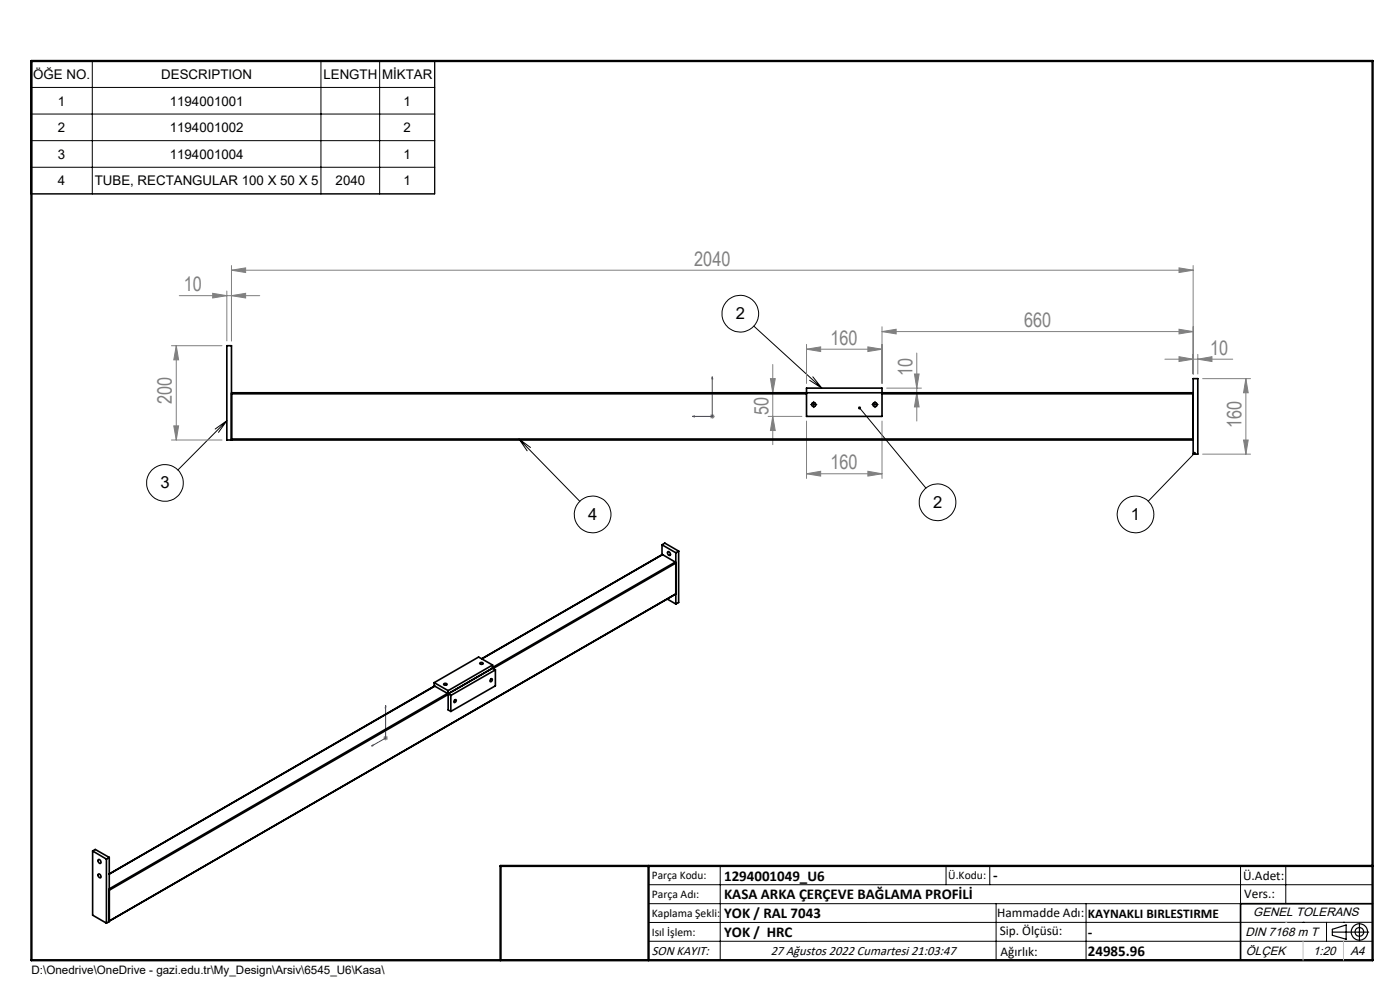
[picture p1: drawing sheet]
<svg xmlns="http://www.w3.org/2000/svg" width="297mm" height="210mm" viewBox="0 0 297 210" stroke-linecap="round" stroke-linejoin="round" font-family="sans-serif">
<g fill="none" stroke="#000" stroke-width=".21">
<path d="M6.5 12.9h85.7v28.2h-85.7zM6.5 18.5h85.7M19.6 12.9v28.2M68.1 12.9v28.2M80.5 12.9v28.2M6.5 24.2h85.7M6.5 29.8h85.7M6.5 35.5h85.7M159.9 69.2l14.4 13.1M172.4 79.9l1.9 2.4M48.1 89.2l-10.4 10.5M48.1 89.2l-1.7 2.5"/>
<path d="M48.1 89.2l-2.5 1.8M110.1 93.1l12.9 13.3M110.1 93.1l2.4 1.8M110.1 93.1l1.7 2.5M171.8 80.7l2.5 1.6M172.1 86a.51 .51 0 0 1 .5-.7 .51 .51 0 0 1 .5 .6 .51 .51 0 0 1-.6 .4M172.4 85.8h.5M172.6 85.6v.5M182.4 86.5l14 17M185.1 86a.5 .5 0 0 1 .5-.7 .5 .5 0 0 1 .5 .6 .5 .5 0 0 1-.6 .4M185.3 85.8h.6M185.6 85.6v.5"/>
<path d="M253.4 96.2l-9.8 10.1M137.6 187.7h153.6M137.6 191.7h153.6M137.6 199.7h153.6M152.8 183.7v20M200.7 183.7v4M210 183.7v4M211.3 191.7v12M230.4 191.7v12M263.2 183.7v20M272.8 183.7v8M276.4 195.6h.1"/>
<path d="M281.4 195.6v4.1M285 195.6h.1M291.2 195.6l-153.6 .1"/>
<circle cx="157" cy="66.5" r="3.9"/>
<circle cx="35" cy="102.4" r="3.9"/>
<circle cx="125.7" cy="109.1" r="3.9"/>
<circle cx="198.9" cy="106.5" r="3.9"/>
<circle cx="240.9" cy="109.1" r="3.9"/>
</g>
<g fill="none" stroke="#000" stroke-width=".25">
<path d="M282.6 197.7h7.8M282.6 197.1l3-.9v3l-3-.8zM288.4 195.8v3.8M106.2 203.7h185"/>
<circle cx="288.4" cy="197.7" r="1.74"/>
<circle cx="288.4" cy="197.7" r=".93"/>
</g>
<path d="M151.1 79.9v8.4h-4.2M151.1 79.9l.1 .5h-.2zM146.9 88.3l.4-.1v.2zM78.8 158.2l.3-.2v.2zM81.8 149.7v6.9l-3 1.6M81.8 149.7l.1 .3-.2 .1z" fill="none" stroke="#00f" stroke-width=".21"/>
<g fill="none" stroke="#808080" stroke-width=".21">
<path d="M49.1 57.3l3-.5v1zM49.1 56.3v16M49.1 57.3h204M250.1 56.8l3 .5-3 .5zM253.1 56.3v23M36.4 73.3h10.7M37.4 73.3l.5 3h-1zM37.4 73.3v20M38 62.7h17.1M45.1 62.2l3 .5-3 .5zM48.1 61.7v10.6M49.1 62.7l3-.5v1z"/>
<path d="M163.9 77.3v17M171.1 74.1l3-.5v1zM171.1 73.1v8.2M171.1 74.1h16M184.1 73.6l3 .5-3 .5zM187.1 70.3l3-.5v1zM187.1 69.3v12M187.1 70.3h66M194 79.3h1l-.5 3zM194.5 74.9v14.4M247.1 76.2h14.4M250.1 75.7l3 .5-3 .5z"/>
<path d="M250.1 69.8l3 .5-3 .5zM254.1 76.2l3-.5v1zM254.1 75.2v4.1M36.4 93.3h10.7M36.9 90.3h1l-.5 3zM150.6 88.3h1M150.7 88l.8 .7M151.1 87.8v1M151.5 88l-.8 .7M162.9 88.3h7.2M162.9 83.3h7.2M163.4 80.3h1.1l-.6 3z"/>
<path d="M163.9 88.3l.6 3h-1.1zM171.1 89.3v12.2M184.1 100l3 .5-3 .5zM187.1 89.3v12.2M188.1 83.3h7.4M188.1 82.3h7.4M194.5 83.3l.5 3h-1zM255.1 96.3h10.2M255.1 80.3h10.2M263.8 93.3h1l-.5 3zM264.3 80.3l.5 3h-1zM264.3 80.3v16"/>
<path d="M171.1 100.5l3-.5v1zM171.1 100.5h16M81.3 156.6h1M81.5 156.2l.7 .7M81.8 156v1M82.2 156.2l-.7 .7"/>
</g>
<path d="M172.1 85.8h-.1M172.6 85.3v-.2M172.6 86.3v.2M173.1 85.8h.2M185.1 85.8h-.1M185.6 85.3v-.2M185.6 86.3v.2M186.1 85.8h.2" fill="none" stroke="#000" stroke-width=".21" stroke-dasharray="15.2 1.3 1.3 1.3"/>
<path d="M291.2 191.7h-28v12" fill="none" stroke="#000" stroke-width=".35"/>
<path d="M6.7 12.9h284.5v190.8h-284.5zM137.6 183.7v20M291.2 183.7h-185v20" fill="none" stroke="#000" stroke-width=".5"/>
<path d="M276.4 199.7v4M285 199.7v4" fill="none" stroke="#c0c0c0" stroke-width=".21"/>
<path d="M272.8 195.6h.1" fill="none" stroke="#c0c0c0" stroke-width=".25"/>
<path d="M182.1 86.3a.33 .33 0 0 0 .1 .5 .33 .33 0 0 0 .4-.2 .33 .33 0 0 0-.4-.4l.2 .3zM253.2 95.9a.35 .35 0 0 0-.1 .5 .35 .35 0 0 0 .5 0 .35 .35 0 0 0 0-.5l-.2 .3 .2-.3z" fill="#000"/>
<g fill="#00f">
<path d="M146.9 88.3l.4 .1v-.2zM151.1 79.9l-.1 .5h.2z"/>
<path d="M78.8 158.2h.3v-.2zM81.8 149.7l-.1 .4 .2-.1z"/>
</g>
<g fill="#808080">
<path d="M49.1 57.3l3-.5v1zM250.1 56.8l3 .5-3 .5zM45.1 62.2l3 .5-3 .5zM49.1 62.7l3-.5v1zM250.1 75.7l3 .5-3 .5zM254.1 76.2l3-.5v1zM187.1 70.3l3-.5v1zM250.1 69.8l3 .5-3 .5zM171.1 74.1l3-.5v1zM184.1 73.6l3 .5-3 .5z"/>
<path d="M184.1 100l3 .5-3 .5zM171.1 100.5l3-.5v1z"/>
<path d="M263.8 93.3h1l-.5 3zM264.3 80.3l.5 3h-1zM36.9 90.3h1l-.5 3zM37.4 73.3l.5 3h-1z"/>
<path d="M163.4 80.3h1.1l-.6 3zM163.9 88.3l.6 3h-1.1z"/>
<path d="M194 79.3h1l-.5 3zM194.5 83.3l.5 3h-1z"/>
</g>
<g fill="none" stroke="#000" stroke-width=".35">
<path d="M49.1 93.3v-20h-1v20h205M49.1 93.1h204M49.1 83.3h204M49.1 83.5h122M171.1 82.3h16v6h-16zM187.1 83.5h66M253.1 80.3h1v16h-1zM140.4 115.6v2.1M140.4 115.6l3 1.7M140.4 115.6l.6-.4 3 1.7M140.5 117.6l-38.3 22.1M140.5 117.6l2.8 1.6"/>
<path d="M140.5 117.6l-38.3 22.2M141.7 117l.4 .2a.31 .31 0 0 1 .2 .4 .31 .31 0 0 1-.5 .1l-.2-.5zM143.3 119.2l.1 .2-38.8 22.4M143.3 119.2l-38.8 22.4M143.4 117.3v10.8M144 116.9v10.9l-.6 .3M144 116.9l-.6 .4M141.5 127.1l1.9 1M92.1 144.8v.7l3 1.7M92.1 144.8l3 1.7M92.2 145.5l-69 39.9M92.3 145.5l-69.1 39.9"/>
<path d="M94.2 145l.2-.1a.25 .25 0 0 1 .3 .1 .25 .25 0 0 1 0 .3 .29 .29 0 0 1-.4 .1 .29 .29 0 0 1-.1-.4zM94.9 147.1l-71.7 41.5M95.1 146.5v4.1l.5 .3M95.1 147.2l.5 .3M95.1 147.3l-71.9 41.5M95.6 147.5v3.4M96.4 148.5l.3-.1 .1 .3a.27 .27 0 0 1-.2 .3 .27 .27 0 0 1-.3-.1zM101.8 140.6l.2-.1a.24 .24 0 0 1 .4 0 .24 .24 0 0 1 0 .4h-.1a.3 .3 0 0 1-.3 0 .3 .3 0 0 1-.2-.3zM104.1 144.1l.1-.1a.22 .22 0 0 1 .3 .1 .22 .22 0 0 1-.1 .3 .22 .22 0 0 1-.4 .2 .21 .21 0 0 1 0-.4zM104.5 141.1l-3-1.7-9.4 5.4M104.5 141.1l-9.4 5.4M104.5 141.1v.6"/>
<path d="M104.5 141.7l-9.4 5.5M104.5 141.7l.6 .4M105.1 142.1l-9.5 5.4M105.1 142.1v3.4l-9.5 5.4M19.6 180.5l3 1.7M19.6 180.5l.6-.3 3 1.7M19.6 180.5v13.6l3 1.7M20.8 182.4a.44 .44 0 0 1 .5 .2 .44 .44 0 0 1-.1 .6l-.4-.4zM20.8 185.4a.42 .42 0 0 1 .5 .2 .42 .42 0 0 1-.1 .6l-.4-.4zM22.6 182.2v13.6M23.2 195.4l120.2-69.4zM23.2 181.9v13.6l-.6 .3"/>
<path d="M23.2 181.9l-.6 .3"/>
<circle cx="172.6" cy="85.8" r=".42"/>
<circle cx="185.6" cy="85.8" r=".43"/>
</g>
<g font-size="4.2" fill="#808080">
<text x="147.3" y="56.4">2040</text>
<text x="39" y="61.8">10</text>
<text x="217.2" y="69.4">660</text>
<text x="176.2" y="73.1">160</text>
<text x="256.7" y="75.2">10</text>
<text x="193.6" y="79.7" transform="rotate(-90 193.6 79.7)">10</text>
<text x="36.5" y="85.7" transform="rotate(-90 36.5 85.7)">200</text>
<text x="163" y="88" transform="rotate(-90 163 88)">50</text>
<text x="263.4" y="90.9" transform="rotate(-90 263.4 90.9)">160</text>
<text x="176.2" y="99.5">160</text>
</g>
<g font-size="3.5">
<text x="156.1" y="67.7">2</text>
<text x="34" y="103.6">3</text>
<text x="197.9" y="107.7">2</text>
<text x="124.8" y="110.2">4</text>
<text x="239.9" y="110.2">1</text>
</g>
<g font-size="3.2">
<text x="153.6" y="186.8">1294001049_U6</text>
<text x="153.6" y="190.8">KASA ARKA ÇERÇEVE BAĞLAMA PROFİLİ</text>
<text x="210.7" y="186.6">-</text>
<text x="153.6" y="194.8">YOK / RAL 7043</text>
<text x="153.6" y="198.8">YOK / HRC</text>
<text x="230.8" y="198.7">-</text>
<text x="230.8" y="202.8">24985.96</text>
</g>
<g font-size="2.8">
<text x="7" y="16.8">ÖĞE NO.</text>
<text x="34.2" y="16.8">DESCRIPTION</text>
<text x="68.6" y="16.8">LENGTH</text>
<text x="81.1" y="16.8">MİKTAR</text>
<text x="12.3" y="22.4">1</text>
<text x="36" y="22.4">1194001001</text>
<text x="85.6" y="22.4">1</text>
<text x="12.3" y="28.1">2</text>
<text x="36" y="28.1">1194001002</text>
<text x="85.6" y="28.1">2</text>
<text x="12.3" y="33.7">3</text>
<text x="36" y="33.7">1194001004</text>
<text x="85.6" y="33.7">1</text>
<text x="12.3" y="39.3">4</text>
<text x="20.1" y="39.3">TUBE, RECTANGULAR 100 X 50 X 5</text>
<text x="71.2" y="39.3">2040</text>
<text x="85.6" y="39.3">1</text>
<text x="263.7" y="186.7">Ü.Adet:</text>
<text x="263.9" y="190.5">Vers.:</text>
<text x="211.5" y="194.5">Hammadde Adı:</text>
<text x="230.8" y="194.7">KAYNAKLI BIRLESTIRME</text>
<text x="138.3" y="202.6">SON KAYIT:</text>
<text x="163.5" y="202.6">27 Ağustos 2022 Cumartesi 21:03:47</text>
<text x="212.1" y="198.4">Sip. Ölçüsü:</text>
<text x="212.2" y="202.7">Ağırlık:</text>
</g>
<g font-size="2.6">
<text x="265.9" y="194.4">GENEL TOLERANS</text>
<text x="264.2" y="198.5">DIN 7168 m T</text>
<text x="264.3" y="202.6">ÖLÇEK</text>
<text x="278.5" y="202.6">1:20</text>
<text x="286.5" y="202.6">A4</text>
</g>
<g font-size="2.5">
<text x="138.3" y="186.4">Parça Kodu:</text>
<text x="138.3" y="190.5">Parça Adı:</text>
<text x="201.2" y="186.5">Ü.Kodu:</text>
<text x="138.3" y="194.5">Kaplama Şekli:</text>
<text x="138.3" y="198.6">Isıl İşlem:</text>
<text x="6.7" y="206.7">D:\Onedrive\OneDrive - gazi.edu.tr\My_Design\Arsiv\6545_U6\Kasa\</text>
</g>
</svg>
